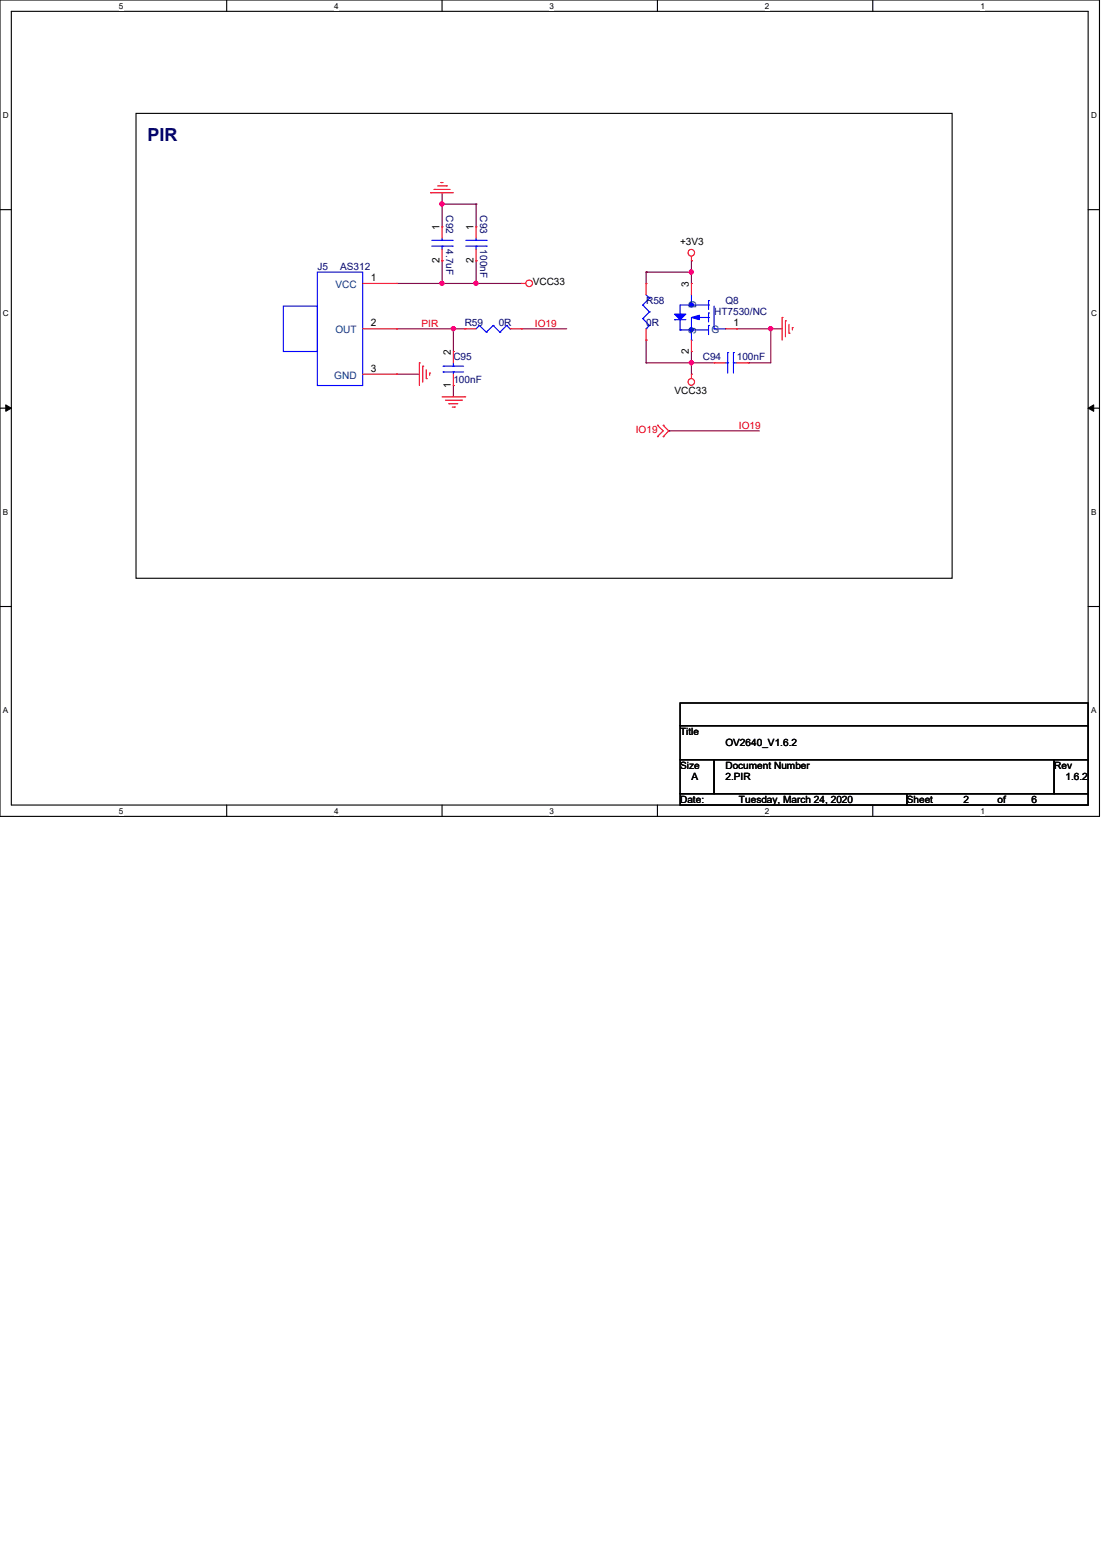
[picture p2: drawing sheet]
<svg xmlns="http://www.w3.org/2000/svg" width="210mm" height="297mm" viewBox="0 0 210 297" stroke-linecap="round" stroke-linejoin="round" font-family="sans-serif">
<path d="M0 0h209.4v155.4h-209.4zM2.2 2.2h205.1v151.1h-205.1z" fill="none" stroke="#000" stroke-width=".21"/>
<g fill="#fff">
<path d="M22.6 .3h.9v1.7h-.9z"/>
<path d="M22.6 153.5h.9v1.8h-.9z"/>
</g>
<path d="M43.2 0v2.2M43.2 153.3v2.1" fill="none" stroke="#000" stroke-width=".21"/>
<g fill="#fff">
<path d="M63.7 .3h.8v1.7h-.8z"/>
<path d="M63.7 153.5h.8v1.8h-.8z"/>
</g>
<path d="M84.2 0v2.2M84.2 153.3v2.1" fill="none" stroke="#000" stroke-width=".21"/>
<g fill="#fff">
<path d="M104.7 .3h.8v1.7h-.8z"/>
<path d="M104.7 153.5h.8v1.8h-.8z"/>
</g>
<path d="M125.2 0v2.2M125.2 153.3v2.1" fill="none" stroke="#000" stroke-width=".21"/>
<g fill="#fff">
<path d="M145.7 .3h.9v1.7h-.9z"/>
<path d="M145.7 153.5h.9v1.8h-.9z"/>
</g>
<path d="M166.2 0v2.2M166.2 153.3v2.1" fill="none" stroke="#000" stroke-width=".21"/>
<g fill="#fff">
<path d="M186.7 .3h.9v1.7h-.9z"/>
<path d="M186.7 153.5h.9v1.8h-.9z"/>
<path d="M.6 21h1.1v1.8h-1.1z"/>
<path d="M207.8 21h1.1v1.8h-1.1z"/>
<path d="M.6 58.8h1.1v1.7h-1.1z"/>
<path d="M207.8 58.8h1.1v1.7h-1.1z"/>
</g>
<path d="M0 39.9h2.2M207.3 39.9h2.1" fill="none" stroke="#000" stroke-width=".21"/>
<g fill="#fff">
<path d="M.6 96.6h1v1.7h-1z"/>
<path d="M207.8 96.6h1v1.7h-1z"/>
</g>
<path d="M0 77.7h2.2M207.3 77.7h2.1" fill="none" stroke="#000" stroke-width=".21"/>
<path d="M1.1 77.1l1.1 .6-1.1 .6zM207.3 77.7l1-.6v1.2z" fill="#000"/>
<path d="M1.1 77.1l1.1 .6-1.1 .6zM207.3 77.7l1-.6v1.2z" fill="none" stroke="#000" stroke-width=".19"/>
<g fill="#fff">
<path d="M.6 134.4h.9v1.7h-.9z"/>
<path d="M207.8 134.4h1v1.7h-1z"/>
</g>
<path d="M25.9 21.6h155.5v88.5h-155.5zM0 115.5h2.2M207.3 115.5h2.1" fill="none" stroke="#000" stroke-width=".21"/>
<path d="M75.6 54h.1M84.2 49.7h.1M84.2 49.7v4.3h-8.6M90.7 54h.1M90.7 54h8.6" fill="none" stroke="#7f003f" stroke-width=".21"/>
<circle cx="90.7" cy="53.9" r=".4" fill="#f0f"/>
<circle cx="90.7" cy="53.9" r=".4" fill="none" stroke="#f0f" stroke-width=".21"/>
<path d="M84.2 38.9h.1M84.2 38.9v4.3M90.7 49.7h.1M90.7 49.7v4.3" fill="none" stroke="#7f003f" stroke-width=".21"/>
<circle cx="84.2" cy="38.8" r=".4" fill="#f0f"/>
<circle cx="84.2" cy="38.8" r=".4" fill="none" stroke="#f0f" stroke-width=".21"/>
<path d="M84.2 38.9h.1M84.2 38.9h6.5M90.7 38.9h.1M90.7 38.9v4.3M86.4 62.6h.1M86.4 62.6h2.1" fill="none" stroke="#7f003f" stroke-width=".21"/>
<circle cx="86.3" cy="62.6" r=".4" fill="#f0f"/>
<circle cx="86.3" cy="62.6" r=".4" fill="none" stroke="#f0f" stroke-width=".21"/>
<path d="M84.2 36.7h.1M84.2 36.7v2.2M84.2 54h.1M84.2 54h6.5M75.6 71.2h.1M75.6 71.2h4.3" fill="none" stroke="#7f003f" stroke-width=".21"/>
<circle cx="84.2" cy="53.9" r=".4" fill="#f0f"/>
<circle cx="84.2" cy="53.9" r=".4" fill="none" stroke="#f0f" stroke-width=".21"/>
<path d="M131.7 51.8h.1M131.7 51.8v2.2M146.8 62.6h.1M146.8 62.6h2.2" fill="none" stroke="#7f003f" stroke-width=".21"/>
<circle cx="146.8" cy="62.6" r=".4" fill="#f0f"/>
<circle cx="146.8" cy="62.6" r=".4" fill="none" stroke="#f0f" stroke-width=".21"/>
<path d="M123.1 51.8h.1M123.1 51.8v2.2M123.1 51.8h8.6M131.7 69.1h.1M131.7 69.1v2.1" fill="none" stroke="#7f003f" stroke-width=".21"/>
<circle cx="131.7" cy="51.8" r=".4" fill="#f0f"/>
<circle cx="131.7" cy="51.8" r=".4" fill="none" stroke="#f0f" stroke-width=".21"/>
<g fill="none" stroke="#7f003f" stroke-width=".21">
<path d="M75.6 62.6h.1M75.6 62.6h10.8M86.4 62.6h.1M86.4 73.4h.1M86.4 62.6v4.3M86.4 73.4v2.2M123.1 64.8h.1M123.1 69.1h.1M123.1 64.8v4.3M123.1 69.1h12.9M131.7 69.1h.1M131.7 66.9h.1"/>
<path d="M131.7 66.9v2.2M142.5 69.1h.1M146.8 62.6h.1M146.8 62.6v6.5h-4.3"/>
</g>
<circle cx="131.7" cy="69.1" r=".4" fill="#f0f"/>
<circle cx="131.7" cy="69.1" r=".4" fill="none" stroke="#f0f" stroke-width=".21"/>
<path d="M131.7 49.7h.1M131.7 49.7v2.1M99.3 62.6h.1M99.3 62.6h8.6M140.3 62.6h.1M140.3 62.6h6.5M127.4 82h.1M127.4 82h17.3" fill="none" stroke="#7f003f" stroke-width=".21"/>
<g fill="none" stroke="#f00" stroke-width=".21">
<path d="M82 36.7h.1M82 36.7h4.4M82.7 36.1h.1M82.7 36.1h3M83.4 35.4h1.6M84 34.8h.1M84 34.8h.4M85 35.4h.1M84.2 43.2h.1M84.2 49.7h.1M84.2 43.2v2.1M84.2 47.5v2.2"/>
<path d="M99.3 54h.1M99.3 54h.9M123.1 54h.1M123.1 54v2.1M131.7 49.7h.1M131.7 48.8v.9M79.9 69.1h.1M79.9 69.1v4.3M80.5 69.7h.1M80.5 69.7v3.1M81.2 72.1h.1M81.2 70.4v1.7"/>
<path d="M81.8 71h.1M81.8 71v.5M84.2 75.6h4.3M84.8 76.2h3.1M85.5 76.9h.1M85.5 76.9h1.7M86.1 77.5h.5M86.4 73.4h.1M86.4 66.9h.1M86.4 66.9v2.2M86.4 71.2v2.2M86.6 77.5h.1"/>
<path d="M87.9 76.2h.1M88.5 75.6h.1M88.5 62.6h.1M88.5 62.6h2.2M97.2 62.6h2.1M99.3 62.6h.1M123.1 64.8h.1M123.1 62.6v2.2M131.7 71.2h.1M131.7 71.2v.9M149 60.5h.1M149 60.5v4.3"/>
<path d="M149.6 61.1h.1M149.6 61.1v3M150.3 63.5h.1M150.3 61.8v1.7M150.9 62.4h.1M150.9 62.4v.4M125.2 81h.1M125.2 83.1h.1M125.2 81l1.1 1-1.1 1.1M126.3 83.1h.1M126.3 81h.1M126.3 81l1.1 1-1.1 1.1"/>
<circle cx="100.8" cy="54" r=".63"/>
<circle cx="131.7" cy="48.1" r=".63"/>
<circle cx="131.7" cy="72.7" r=".63"/>
</g>
<path d="M129.5 133.9h77.8v4.3h-77.8zM129.5 138.2h77.8v6.5h-77.8zM129.5 144.7h6.5v6.4h-6.5zM129.5 151.1h43.2v2.2h-43.2zM136 144.7h64.8v6.4h-64.8zM172.7 151.1h34.6v2.2h-34.6zM200.8 144.7h6.5v6.4h-6.5z" fill="none" stroke="#000" stroke-width=".21"/>
<g fill="none" stroke="#00f" stroke-width=".21">
<path d="M82.3 46.9h3.8M82.3 45.8h3.8M84.2 45.8h.1M84.2 46.9h.1M84.2 45.3v.5M84.2 46.9v.6M86.1 46.9h.1M86.1 45.8h.1M122.4 58.1h.1M122.4 58.1l1.3 1.3M123.1 56.1l.6 .7M123.7 56.8h.1"/>
<path d="M123.7 59.4h.1M123.7 56.8l-1.3 1.3M123.7 59.4l-1.3 1.3M129.5 59.8h.1M131.7 58.1h.1M131.7 56.1v2M135 59.6h.1M135 57.2h.1M135 58.1h.1M135 57.2v1.7M135 59.6v1.7M135 58.1h-5.5v1.7"/>
<path d="M136 58.3v4.3M84.4 69.7h.1M84.4 70.8h.1M84.4 69.7h3.9M84.4 70.8h3.9M86.4 70.8h.1M86.4 69.7h.1M86.4 69.1v.6M86.4 70.8v.4M91.3 62h.1M91.3 62l-.6 .6M91.3 62l1.3 1.2"/>
<path d="M92.6 63.2h.1M93.9 62h.1M93.9 62l-1.3 1.2M93.9 62l1.3 1.2M95.2 63.2h.1M96.5 62h.1M96.5 62l-1.3 1.2M96.5 62l.7 .6M97.2 62.6h.1M122.4 60.7h.1M122.4 60.7l1.3 1.3M123.1 62.6h.1"/>
<path d="M123.7 62h.1M123.7 62l-.6 .6M128.5 60.9h.1M128.5 60.9h2.1M129.5 62.8h.1M129.5 62.8h5.5M129.5 60.9v1.9M131.7 64.8h.1M131.7 60.5v4.3M132.8 60.5h2.2M135 62h.1M135 60.5h.1"/>
<path d="M135 62v1.7M136 62.6h.1M136 62.6h2.2M138.2 62.6h.1"/>
</g>
<path d="M128.5 59.8h2.1l-1.1 1.1z" fill="#00f"/>
<path d="M128.5 59.8h2.1l-1.1 1.1z" fill="none" stroke="#00f" stroke-width=".21"/>
<path d="M131.7 60.5l1.5-.5v.9z" fill="#00f"/>
<path d="M131.7 60.5l1.5-.5v.9z" fill="none" stroke="#00f" stroke-width=".21"/>
<circle cx="131.7" cy="58.1" r=".4" fill="#00f"/>
<circle cx="131.7" cy="58.1" r=".4" fill="none" stroke="#00f" stroke-width=".21"/>
<circle cx="131.7" cy="62.8" r=".4" fill="#00f"/>
<g fill="none" stroke="#00f" stroke-width=".21">
<path d="M54 58.3h6.5v8.6h-6.5zM60.5 51.8h8.6v21.6h-8.6zM88.7 46.9h3.9M88.7 45.8h3.9M90.7 45.8h.1M90.7 46.9h.1M90.7 45.3v.5M90.7 46.9v.6M92.6 46.9h.1M92.6 45.8h.1M138.2 69.1h.4M138.6 69.1h.1"/>
<path d="M138.6 67.1h.1M138.6 67.1v3.9M139.7 67.1h.1M139.7 69.1h.1M139.7 69.1h.6M139.7 67.1v3.9"/>
<circle cx="131.7" cy="62.8" r=".4"/>
</g>
<g fill="none" stroke="#f00" stroke-width=".21">
<path d="M69.1 54h6.5M75.6 54h.1M90.7 43.2h.1M90.7 49.7h.1M90.7 43.2v2.1M90.7 47.5v2.2M131.7 54h.1M131.7 54v2.1M69.1 62.6h6.5M69.1 71.2h6.5M75.6 62.6h.1M75.6 71.2h.1"/>
<path d="M131.7 66.9h.1M131.7 64.8v2.1M136 69.1h.1M136 69.1h2.2M138.2 62.6h2.1M140.3 62.6h.1M140.3 69.1h2.2M142.5 69.1h.1"/>
</g>
<circle cx="90.7" cy="53.9" r=".4" fill="#f0f"/>
<circle cx="90.7" cy="53.9" r=".4" fill="none" stroke="#f0f" stroke-width=".21"/>
<circle cx="84.2" cy="38.8" r=".4" fill="#f0f"/>
<circle cx="84.2" cy="38.8" r=".4" fill="none" stroke="#f0f" stroke-width=".21"/>
<circle cx="86.3" cy="62.6" r=".4" fill="#f0f"/>
<circle cx="86.3" cy="62.6" r=".4" fill="none" stroke="#f0f" stroke-width=".21"/>
<circle cx="84.2" cy="53.9" r=".4" fill="#f0f"/>
<circle cx="84.2" cy="53.9" r=".4" fill="none" stroke="#f0f" stroke-width=".21"/>
<circle cx="146.8" cy="62.6" r=".4" fill="#f0f"/>
<circle cx="146.8" cy="62.6" r=".4" fill="none" stroke="#f0f" stroke-width=".21"/>
<circle cx="131.7" cy="51.8" r=".4" fill="#f0f"/>
<circle cx="131.7" cy="51.8" r=".4" fill="none" stroke="#f0f" stroke-width=".21"/>
<circle cx="131.7" cy="69.1" r=".4" fill="#f0f"/>
<circle cx="131.7" cy="69.1" r=".4" fill="none" stroke="#f0f" stroke-width=".21"/>
<text font-size="3.4" fill="#00007f" x="28.1" y="26.9">PIR</text>
<g font-size="1.9" fill="#00007f">
<text x="85" y="41" transform="rotate(90 85 41)">C92</text>
<text x="91.5" y="41" transform="rotate(90 91.5 41)">C93</text>
<text x="85" y="47.5" transform="rotate(90 85 47.5)">4.7uF</text>
<text x="91.5" y="47.5" transform="rotate(90 91.5 47.5)">100nF</text>
<text x="60.5" y="51.4">J5</text>
<text x="64.8" y="51.4">AS312</text>
<text x="123.1" y="57.8">R58</text>
<text x="136" y="60">HT7530/NC</text>
<text x="138.2" y="57.8">Q8</text>
<text x="88.5" y="62.1">R59</text>
<text x="95" y="62.1">0R</text>
<text x="123.1" y="62.1">0R</text>
<text x="86.4" y="68.6">C95</text>
<text x="133.9" y="68.6">C94</text>
<text x="140.3" y="68.6">100nF</text>
<text x="86.4" y="72.9">100nF</text>
</g>
<g font-size="1.9">
<text x="83.7" y="43.8" transform="rotate(-90 83.7 43.8)">1</text>
<text x="90.2" y="43.8" transform="rotate(-90 90.2 43.8)">1</text>
<text x="129.5" y="46.6">+3V3</text>
<text x="70.6" y="53.5">1</text>
<text x="83.7" y="50.1" transform="rotate(-90 83.7 50.1)">2</text>
<text x="90.2" y="50.1" transform="rotate(-90 90.2 50.1)">2</text>
<text x="101.5" y="54.4">VCC33</text>
<text x="131.2" y="54.6" transform="rotate(-90 131.2 54.6)">3</text>
<text x="70.6" y="62.1">2</text>
<text x="139.7" y="62.1">1</text>
<text x="70.6" y="70.8">3</text>
<text x="85.9" y="67.6" transform="rotate(-90 85.9 67.6)">2</text>
<text x="131.2" y="67.4" transform="rotate(-90 131.2 67.4)">2</text>
<text x="85.9" y="73.8" transform="rotate(-90 85.9 73.8)">1</text>
<text x="128.5" y="75.1">VCC33</text>
<text x="129.5" y="139.9">Title</text>
<text x="138.2" y="142">OV2640_V1.6.2</text>
<text x="129.5" y="146.3">Size</text>
<text x="131.7" y="148.5">A</text>
<text x="138.2" y="146.3">Document Number</text>
<text x="138.2" y="148.5">2.PIR</text>
<text x="200.8" y="146.3">Rev</text>
<text x="202.9" y="148.5">1.6.2</text>
<text x="129.5" y="152.8">Date:</text>
<text x="140.8" y="152.8">Tuesday, March 24, 2020</text>
<text x="172.7" y="152.8">Sheet</text>
<text x="183.5" y="152.8">2</text>
<text x="190" y="152.8">of</text>
<text x="196.5" y="152.8">6</text>
</g>
<g font-size="1.9" fill="#003f7f">
<text x="63.9" y="54.9">VCC</text>
<text x="132.6" y="58.6" transform="rotate(-90 132.6 58.6)">D</text>
<text x="63.9" y="63.5">OUT</text>
<text x="132.6" y="63.7" transform="rotate(-90 132.6 63.7)">S</text>
<text x="135.6" y="63.5">G</text>
<text x="63.7" y="72.1">GND</text>
</g>
<g font-size="1.9" fill="#f00">
<text x="80.3" y="62.2">PIR</text>
<text x="101.9" y="62.2">IO19</text>
<text x="121.1" y="82.4">IO19</text>
<text x="140.8" y="81.6">IO19</text>
</g>
<g font-size="1.6">
<text x="22.6" y="1.7">5</text>
<text x="63.7" y="1.7">4</text>
<text x="104.7" y="1.7">3</text>
<text x="145.7" y="1.7">2</text>
<text x="186.7" y="1.7">1</text>
<text x=".6" y="22.4">D</text>
<text x="207.8" y="22.4">D</text>
<text x=".6" y="60.2">C</text>
<text x="207.8" y="60.2">C</text>
<text x=".6" y="98">B</text>
<text x="207.8" y="98">B</text>
<text x=".6" y="135.8">A</text>
<text x="207.8" y="135.8">A</text>
<text x="22.6" y="154.9">5</text>
<text x="63.7" y="154.9">4</text>
<text x="104.7" y="154.9">3</text>
<text x="145.7" y="154.9">2</text>
<text x="186.7" y="154.9">1</text>
</g>
</svg>
